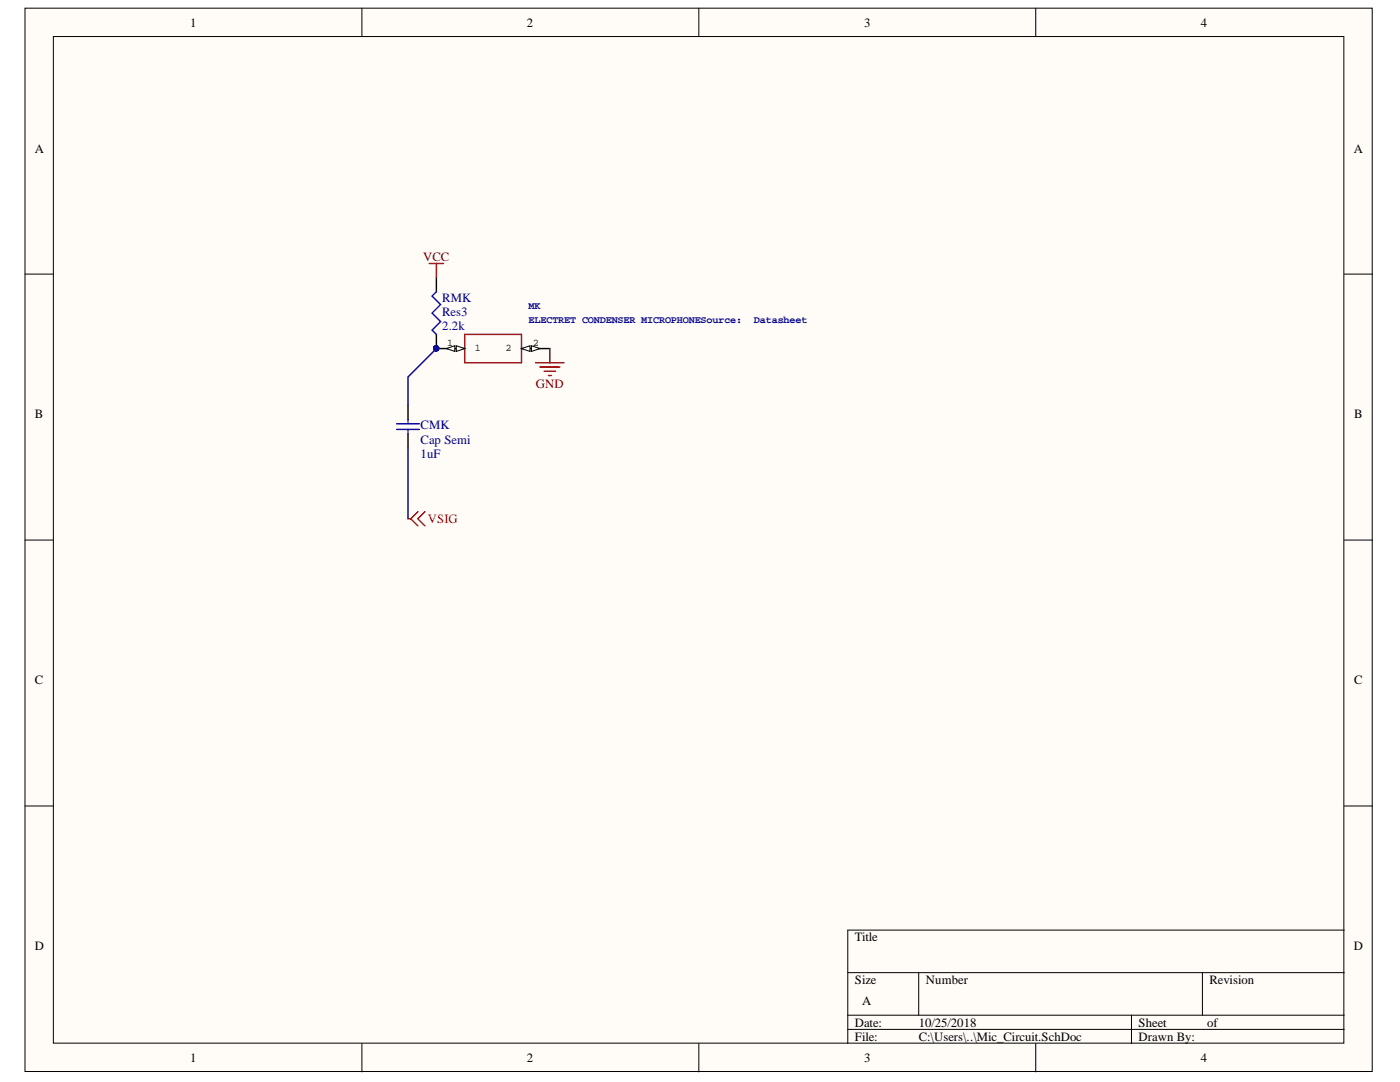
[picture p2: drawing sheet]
<svg xmlns="http://www.w3.org/2000/svg" width="279mm" height="216mm" viewBox="0 0 279 216" stroke-linecap="round" stroke-linejoin="round" font-family="sans-serif">
<g fill="#fffcf8" stroke="#000" stroke-width=".2">
<path d="M5 1.6h268.9v212.2h-268.9z"/>
<path d="M10.6 7.3h257.6v200.8h-257.6z"/>
</g>
<g fill="none" stroke="#000" stroke-width=".2">
<path d="M72.2 1.6v5.7M139.5 1.6v5.7M206.7 1.6v5.7M5 54.7h5.6M268.3 54.7h5.6M5 107.8h5.6M268.3 107.8h5.6M5 160.8h5.6M268.3 160.8h5.6M169.2 194.1h99.1M183.3 194.1v8.5M240 194.1v8.5"/>
<path d="M268.3 185.6h-99.1v22.6M72.2 208.2v5.7M139.5 208.2v5.7M169.2 202.6h99.1M169.2 205.4h99.1M206.7 208.2v5.7M225.8 202.6v5.6"/>
</g>
<path d="M85.7 52.6h2.8M87.1 52.6v2.8M92.8 66.7h11.3v5.7h-11.3zM106.9 72.4h5.7M107.8 73.2h3.9M108.6 74.1h2.3M109.5 74.9h.5M109.7 69.6v2.8" fill="none" stroke="#800000" stroke-width=".28"/>
<path d="M87.1 55.4v2.8M87.1 69.6h5.7M104.1 69.6h5.6M81.4 80.9v2.8M81.4 86.5v2.9" fill="none" stroke="#000" stroke-width=".28"/>
<path d="M87.1 58.2l-.9 .9 1.7 1.7-1.7 1.7 1.7 1.7-1.7 1.7 .9 .8M79.2 84.6h4.5M79.2 85.7h4.5M81.4 83.7v.9M81.4 85.7v.8" fill="none" stroke="#00f" stroke-width=".28"/>
<path d="M81.4 103.5h.6M82 103.5l1.4 1.4M83.4 102.1l-1.4 1.4M84.8 102.1l-1.4 1.4 1.4 1.4" fill="none" stroke="#f00" stroke-width=".28"/>
<path d="M87.1 69.6l-5.7 5.6v5.7M81.4 89.4v14.1" fill="none" stroke="#000080" stroke-width=".28"/>
<text font-size="4.2" fill="#000080" x="86.1" y="68.9">PIRMK02</text>
<g font-size="2.5">
<text x="38" y="5.3">1</text>
<text x="105.2" y="5.3">2</text>
<text x="172.5" y="5.3">3</text>
<text x="239.7" y="5.3">4</text>
<text x="6.9" y="30.4">A</text>
<text x="270.2" y="30.4">A</text>
<text x="6.9" y="83.5">B</text>
<text x="270.3" y="83.5">B</text>
<text x="6.9" y="136.6">C</text>
<text x="270.3" y="136.6">C</text>
<text x="6.9" y="189.6">D</text>
<text x="170.6" y="187.9">Title</text>
<text x="270.2" y="189.6">D</text>
<text x="170.6" y="196.4">Size</text>
<text x="184.8" y="196.4">Number</text>
<text x="241.4" y="196.4">Revision</text>
<text x="172" y="200.6">A</text>
<text x="170.6" y="204.9">Date:</text>
<text x="170.6" y="207.6">File:</text>
<text x="183.4" y="204.9">10/25/2018</text>
<text x="183.4" y="207.6">C:\Users\..\Mic_Circuit.SchDoc</text>
<text x="227.2" y="204.9">Sheet</text>
<text x="227.2" y="207.6">Drawn By:</text>
<text x="240.9" y="204.9">of</text>
<text x="38" y="211.9">1</text>
<text x="105.2" y="211.9">2</text>
<text x="172.5" y="211.9">3</text>
<text x="239.7" y="211.9">4</text>
</g>
<g font-size="2.5" fill="#800000">
<text x="84.5" y="52">VCC</text>
<text x="106.9" y="77.5">GND</text>
</g>
<g font-size="2.5" fill="#000080">
<text x="88.3" y="65.9">2.2k</text>
<text x="88.3" y="60.3">RMK</text>
<text x="88.3" y="63.1">Res3</text>
<text x="83.9" y="85.7">CMK</text>
<text x="83.9" y="88.6">Cap Semi</text>
<text x="83.9" y="91.4">1uF</text>
</g>
<text font-size="2.5" fill="#f00" x="85.4" y="104.4">VSIG</text>
<g font-size="2" fill="#000080">
<text x="105.5" y="61.6">MK</text>
<text x="105.5" y="64.4">ELECTRET CONDENSER MICROPHONESource:</text>
<text x="150.5" y="64.4">Datasheet</text>
</g>
<g font-size="2">
<text x="89.3" y="69">1</text>
<text x="94.8" y="70.1">1</text>
<text x="100.9" y="70.1">2</text>
<text x="106.3" y="69">2</text>
</g>
<g font-size="1.8">
<text x="86.4" y="70">PIMK01</text>
<text x="103.4" y="70">PIMK02</text>
</g>
</svg>
